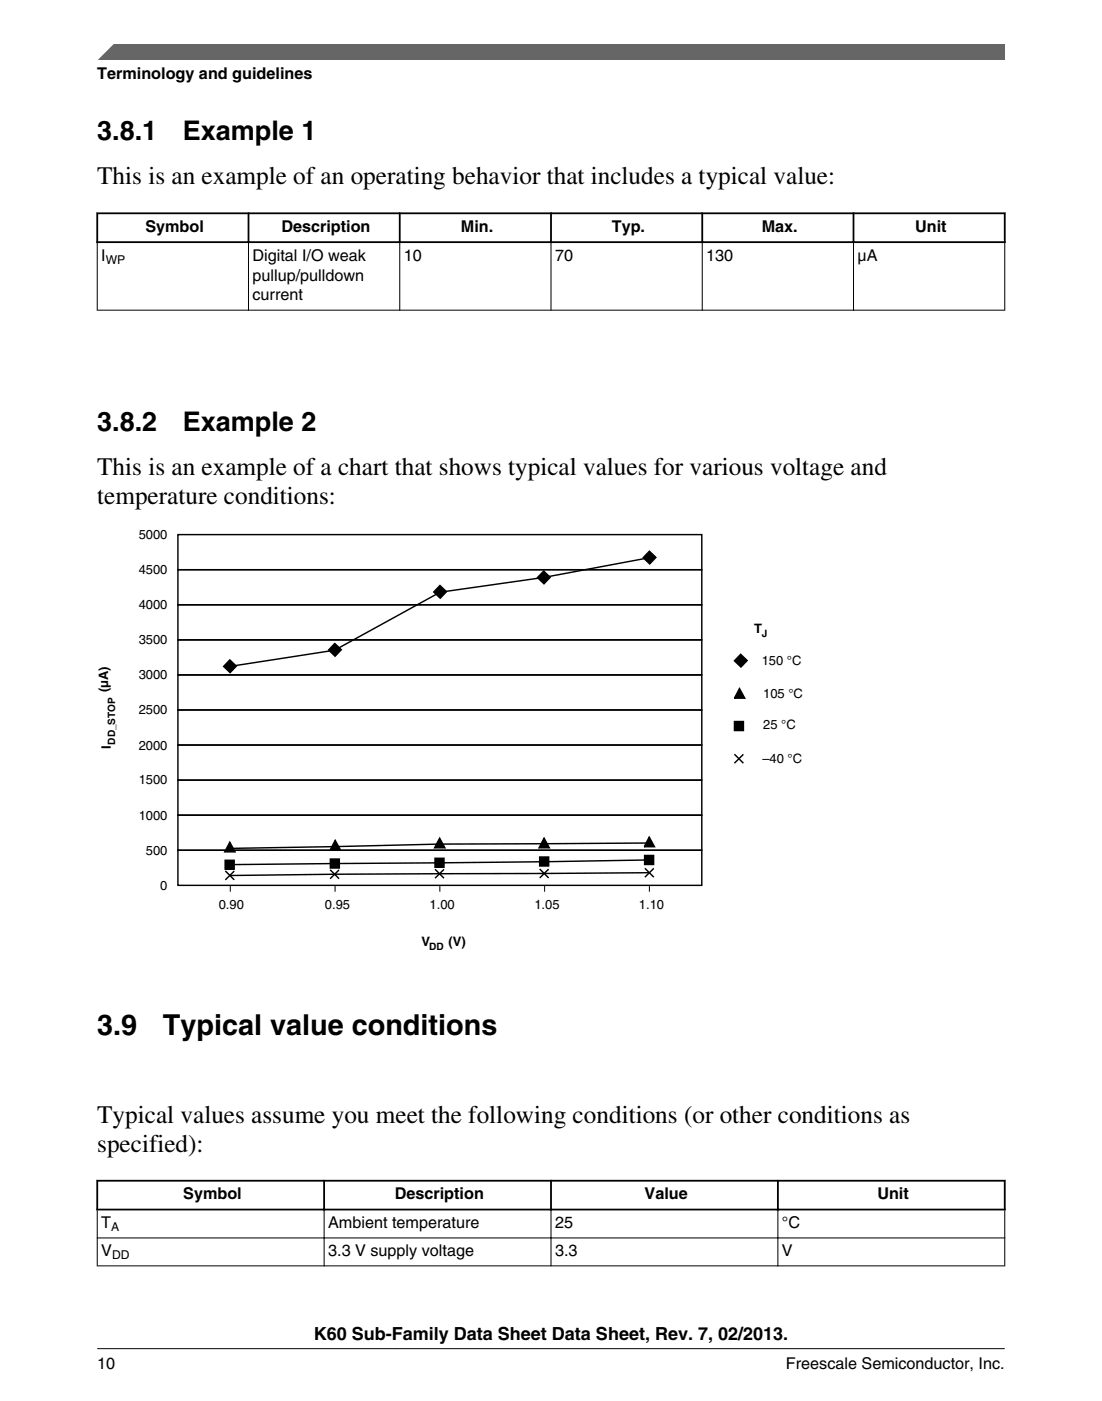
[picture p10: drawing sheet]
<svg xmlns="http://www.w3.org/2000/svg" width="216mm" height="274mm" viewBox="0 0 216 274" stroke-linecap="round" stroke-linejoin="round" font-family="sans-serif">
<path d="M18.9 41.8h178.1M18.9 47.4h178.1M19 41.6v6M48.7 41.6v6M78.3 41.6v6M107.9 41.6v6M137.6 41.6v6M167.2 41.6v6M196.8 41.6v6" fill="none" stroke="#000" stroke-width=".35"/>
<g fill="none" stroke="#000" stroke-width=".2">
<path d="M19 47.6v13.2M48.7 47.2v13.6M78.3 47.2v13.6M107.9 47.2v13.6M137.6 47.2v13.6M167.2 47.2v13.6M196.8 47.6v13.2M19 60.7h177.9M45.1 173.5v1.1M65.6 173.5v1.1M86.2 173.5v1.1M106.7 173.5v1.1"/>
<path d="M127.2 173.5v1.1"/>
</g>
<g fill="none" stroke="#000" stroke-width=".28">
<path d="M34.9 104.7h102.6v6.9h-102.6zM34.9 111.5h102.6v6.9h-102.6zM34.9 118.4h102.6v6.9h-102.6zM86.2 114.6l1.3 1.3-1.2 1.2-1.3-1.2zM106.5 111.8l1.3 1.2-1.2 1.3-1.3-1.2zM127.2 107.9l1.3 1.2-1.2 1.3-1.3-1.2zM127.3 109.2l-20.8 3.9-20.3 2.9-20.6 11.3-20.6 3.2M34.9 125.3h102.6v6.9h-102.6zM34.9 132.1h102.6v6.9h-102.6zM34.9 139h102.6v6.9h-102.6zM45 129.2l1.3 1.2-1.2 1.3-1.3-1.2zM65.6 126l1.3 1.2-1.2 1.3-1.3-1.2z"/>
<path d="M145.1 128.1l1.3 1.2-1.2 1.3-1.3-1.2zM34.9 145.9h102.6v6.9h-102.6zM34.9 152.7h102.6v6.9h-102.6zM34.9 159.6h102.6v6.9h-102.6zM143.9 147.7l1.7 1.7M143.9 141.3h1.8v1.7h-1.8zM145.6 147.7l-1.7 1.7M34.9 166.5h102.6v6.9h-102.6zM44.1 168.4h1.8v1.8h-1.8zM44.1 170.5l1.8 1.8M45.9 170.6l-1.8 1.7M64.7 170.3l1.7 1.8"/>
<path d="M64.7 168.2h1.8v1.8h-1.8zM66.4 170.3l-1.7 1.8M85.2 168.1h1.8v1.7h-1.8zM85.2 170.2l1.8 1.8M87 170.2l-1.8 1.8M105.7 167.8h1.8v1.8h-1.8zM105.7 170.2l1.8 1.7M107.5 170.2l-1.8 1.7M126.3 167.5h1.7v1.8h-1.7zM126.3 170l1.8 1.8M127.2 168.4l-20.6 .3-61.6 .6M127.2 165.1l-41 .2-41.3 .8"/>
<path d="M127.2 170.9l-61.6 .3-20.6 .2M128.1 170l-1.8 1.8"/>
</g>
<path d="M86.2 114.6l1.3 1.3-1.2 1.2-1.3-1.2zM106.5 111.8l1.3 1.2-1.2 1.3-1.3-1.2zM127.2 107.9l1.3 1.2-1.2 1.3-1.3-1.2zM45 129.2l1.3 1.2-1.2 1.3-1.3-1.2zM65.6 126l1.3 1.2-1.2 1.3-1.3-1.2zM145.1 128.1l1.3 1.2-1.2 1.3-1.3-1.2zM143.9 141.3h1.8v1.7h-1.8zM44.1 168.4h1.8v1.8h-1.8zM64.7 168.2h1.8v1.8h-1.8zM85.2 168.1h1.8v1.7h-1.8zM105.7 167.8h1.8v1.8h-1.8zM126.3 167.5h1.7v1.8h-1.7z" fill="#000"/>
<g fill="#000" stroke="#000" stroke-width=".28">
<path d="M144.9 134.8l1 1.9h-2z" fill-rule="evenodd"/>
<path d="M45 164.9l1 1.9h-2z" fill-rule="evenodd"/>
<path d="M65.7 164.5l1 1.9h-2z" fill-rule="evenodd"/>
<path d="M86.1 164.1l1.1 1.9h-2.1z" fill-rule="evenodd"/>
<path d="M106.6 164.1l1 1.9h-2z" fill-rule="evenodd"/>
<path d="M127.2 163.9l1 1.9h-2z" fill-rule="evenodd"/>
</g>
<g fill="#fff">
<path d="M19 231.2h177.8v18.5h-177.8z" fill-rule="evenodd"/>
<path d="M19.2 231.4h44.1v5.3h-44.1z" fill-rule="evenodd"/>
<path d="M63.7 231.4h44.1v5.3h-44.1z" fill-rule="evenodd"/>
<path d="M108.1 231.4h44.1v5.3h-44.1z" fill-rule="evenodd"/>
<path d="M152.6 231.4h44.1v5.3h-44.1z" fill-rule="evenodd"/>
<path d="M19.1 237h44.3v5.3h-44.3z" fill-rule="evenodd"/>
<path d="M63.6 237h44.3v5.3h-44.3z" fill-rule="evenodd"/>
<path d="M108 237h44.3v5.3h-44.3z" fill-rule="evenodd"/>
<path d="M152.5 237h44.3v5.3h-44.3z" fill-rule="evenodd"/>
<path d="M19.1 242.5h44.3v5.3h-44.3z" fill-rule="evenodd"/>
<path d="M63.6 242.5h44.3v5.3h-44.3z" fill-rule="evenodd"/>
<path d="M108 242.5h44.3v5.3h-44.3z" fill-rule="evenodd"/>
<path d="M152.5 242.5h44.3v5.3h-44.3z" fill-rule="evenodd"/>
</g>
<path d="M18.9 231.2h178.1M18.9 236.8h178.1M19 231v6M63.5 231v6M107.9 231v6M152.4 231v6M196.8 231v6" fill="none" stroke="#000" stroke-width=".35"/>
<path d="M19 237v10.9M63.5 236.6v11.3M107.9 236.6v11.3M152.4 236.6v11.3M196.8 237v10.9M19 242.4h177.9M19 247.9h177.9" fill="none" stroke="#000" stroke-width=".2"/>
<path d="M19 11.7l5.7-3.1 172.2 .1v3z" fill="#666"/>
<path d="M22.5 8.6l-3.1 3.1" fill="none" stroke="#666" stroke-width=".28"/>
<path d="M19 264.1h177.8" fill="none" stroke="#000" stroke-width=".2"/>
<g font-size="5.6">
<text x="19" y="202.6">3.9</text>
<text x="31.9" y="202.6">Typical value conditions</text>
</g>
<g font-size="5.3">
<text x="19" y="27.5">3.8.1</text>
<text x="35.8" y="27.5">Example 1</text>
<text x="19" y="84.4">3.8.2</text>
<text x="35.8" y="84.4">Example 2</text>
</g>
<g font-size="4.9">
<text x="19.1" y="36.1">This is an example of an operating behavior that includes a typical value:</text>
<text x="19.1" y="93">This is an example of a chart that shows typical values for various voltage and</text>
<text x="19.1" y="98.7">temperature conditions:</text>
<text x="19.1" y="219.9">Typical values assume you meet the following conditions (or other conditions as</text>
<text x="19.1" y="225.5">specified):</text>
</g>
<text font-size="3.5" x="61.5" y="262.3">K60 Sub-Family Data Sheet Data Sheet, Rev. 7, 02/2013.</text>
<g font-size="3.2">
<text x="19" y="15.5">Terminology and guidelines</text>
<text x="28.5" y="45.4">Symbol</text>
<text x="55.1" y="45.4">Description</text>
<text x="90.3" y="45.4">Min.</text>
<text x="119.9" y="45.4">Typ.</text>
<text x="149.2" y="45.4">Max.</text>
<text x="179.3" y="45.4">Unit</text>
<text x="19.8" y="51.1">I</text>
<text x="49.5" y="51.1">Digital I/O weak</text>
<text x="79.1" y="51.1">10</text>
<text x="108.7" y="51.1">70</text>
<text x="138.4" y="51.1">130</text>
<text x="168" y="51.1">µA</text>
<text x="49.5" y="54.9">pullup/pulldown</text>
<text x="49.5" y="58.8">current</text>
<text x="35.9" y="234.8">Symbol</text>
<text x="77.3" y="234.8">Description</text>
<text x="126.3" y="234.8">Value</text>
<text x="171.9" y="234.8">Unit</text>
<text x="19.8" y="240.5">T</text>
<text x="19.8" y="246">V</text>
<text x="64.3" y="240.5">Ambient temperature</text>
<text x="64.3" y="246">3.3 V supply voltage</text>
<text x="108.7" y="240.5">25</text>
<text x="108.7" y="246">3.3</text>
<text x="153.2" y="240.5">°C</text>
<text x="153.2" y="246">V</text>
<text x="19.1" y="268">10</text>
<text x="154" y="268">Freescale Semiconductor, Inc.</text>
</g>
<g font-size="2.5">
<text x="27.2" y="105.5">5000</text>
<text x="27.2" y="112.4">4500</text>
<text x="27.2" y="119.3">4000</text>
<text x="147.7" y="123.9">T</text>
<text x="27.2" y="126.1">3500</text>
<text x="149.2" y="130.2">150 °C</text>
<text x="21.2" y="135.6" transform="rotate(-90 21.2 135.6)">(μA)</text>
<text x="27.2" y="133">3000</text>
<text x="149.5" y="136.6">105 °C</text>
<text x="27.2" y="139.9">2500</text>
<text x="149.5" y="142.8">25 °C</text>
<text x="21.7" y="146.6" transform="rotate(-90 21.7 146.6)">I</text>
<text x="27.2" y="146.8">2000</text>
<text x="149.4" y="149.4">–40 °C</text>
<text x="27.2" y="153.6">1500</text>
<text x="27.2" y="160.5">1000</text>
<text x="28.6" y="167.4">500</text>
<text x="31.4" y="174.2">0</text>
<text x="42.9" y="178.1">0.90</text>
<text x="63.7" y="178.1">0.95</text>
<text x="84.2" y="178.1">1.00</text>
<text x="104.7" y="178.1">1.05</text>
<text x="125.2" y="178.1">1.10</text>
<text x="82.6" y="185.2">V</text>
<text x="87.9" y="185.2">(V)</text>
</g>
<g font-size="2.4">
<text x="20.7" y="51.7">WP</text>
<text x="21.8" y="241.1">A</text>
<text x="22" y="246.6">DD</text>
</g>
<g font-size="2">
<text x="149.3" y="124.7">J</text>
<text x="22.6" y="145.8" transform="rotate(-90 22.6 145.8)">DD_STOP</text>
<text x="84.1" y="186">DD</text>
</g>
</svg>
